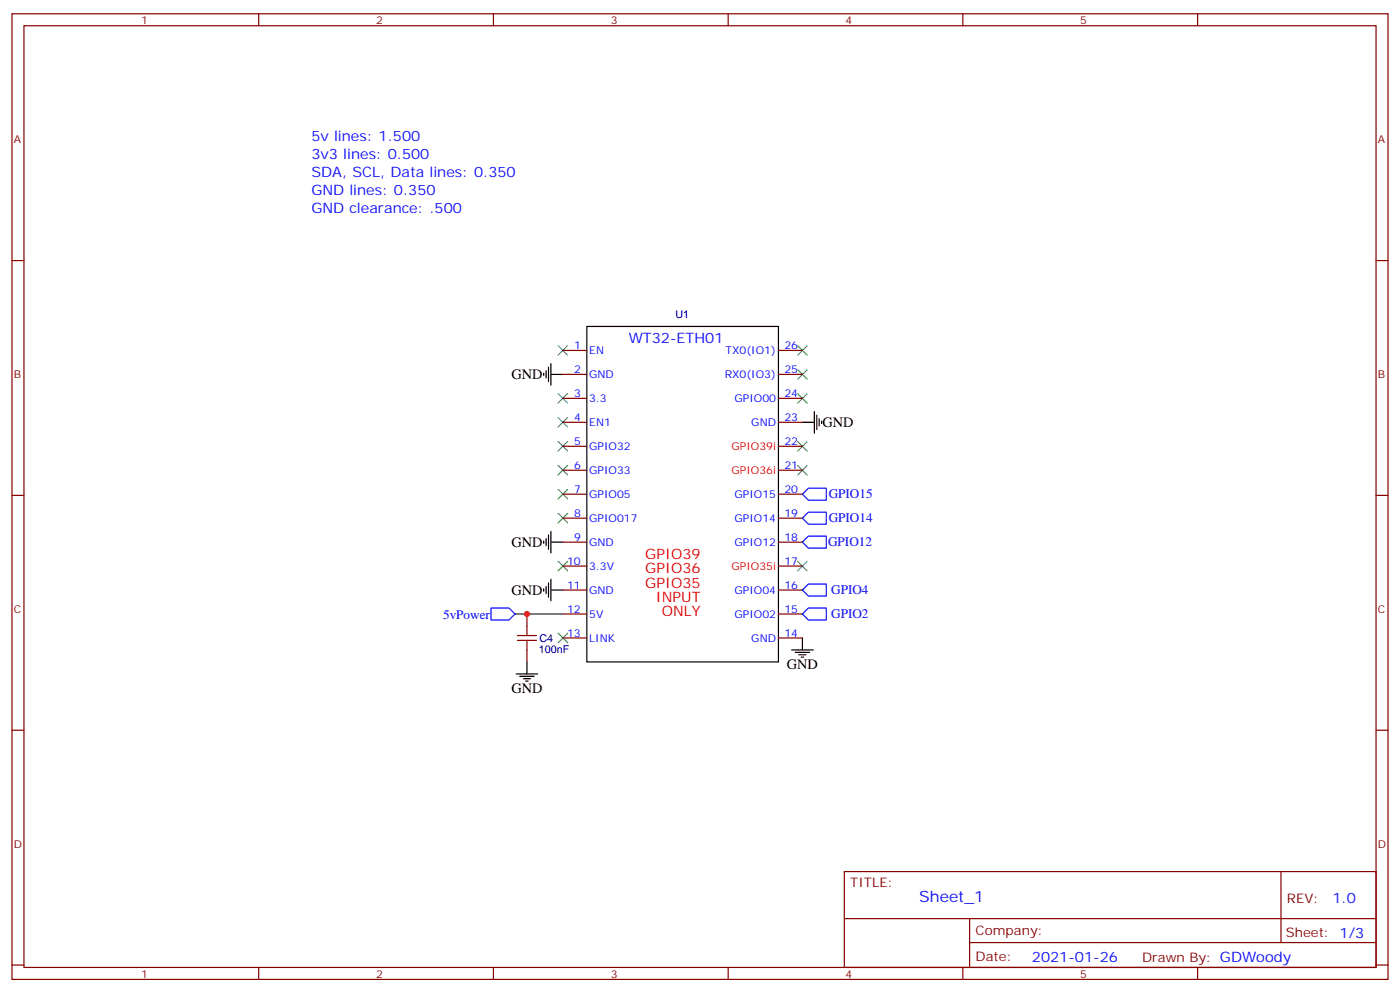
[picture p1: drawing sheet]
<svg xmlns="http://www.w3.org/2000/svg" width="412mm" height="292mm" viewBox="0 0 412 292" stroke-linecap="round" stroke-linejoin="round" font-family="sans-serif">
<g fill="none" stroke="#870000" stroke-width=".35">
<path d="M3.5 4.1h405.4v284.3h-405.4zM7.1 7.6h398.2v277.3h-398.2zM76.2 4.1v3.5M145.3 4.1v3.5M214.5 4.1v3.5M283.6 4.1v3.5M352.8 4.1v3.5M3.5 76.7h3.6M405.3 76.7h3.6M165.8 117.3h7.1M165.8 110.2h7.1M165.8 103.2h7.1"/>
<path d="M229.3 117.3h7.1M229.3 110.2h7.1M229.3 103.2h7.1M165.8 138.5h7.1M165.8 131.4h7.1M165.8 124.4h7.1M229.3 138.5h7.1M229.3 131.4h7.1M229.3 124.4h7.1M3.5 145.9h3.6M165.8 159.6h7.1M165.8 152.6h7.1"/>
<path d="M165.8 145.5h7.1M229.3 159.6h7.1M229.3 152.6h7.1M229.3 145.5h7.1M405.3 145.9h3.6M165.8 173.7h7.1M165.8 166.7h7.1M229.3 173.7h7.1M229.3 166.7h7.1M155.2 180.8v3.5M155.2 191.4v3.5M165.8 187.9h7.1"/>
<path d="M165.8 180.8h7.1M229.3 187.9h7.1M229.3 180.8h7.1M3.5 215h3.6M405.3 215h3.6M248.7 256.6h156.6v28.3h-156.6zM377.3 256.7v20.8M248.7 270.5h156.5M285.6 277.5h119.6M285.6 270.5v14.1M3.5 284.2h3.6M76.2 284.9v3.5"/>
<path d="M145.3 284.9v3.5M214.5 284.9v3.5M283.6 284.9v3.5M352.8 284.9v3.5M405.3 284.2h3.6"/>
</g>
<g fill="none" stroke="#000" stroke-width=".35">
<path d="M172.9 96.1h56.4v98.8h-56.4zM160.2 109.9v.7M160.9 109.2v2.1M161.6 108.1v4.3M162.3 110.2h3.5M162.3 107.1v6.3M236.4 124.4h3.5M239.9 121.2v6.3M240.6 122.2v4.3M241.3 123.3v2.1M242 124v.7M160.2 159.3v.7"/>
<path d="M160.9 158.6v2.1M161.6 157.5v4.2M162.3 156.5v6.3M162.3 159.6h3.5M160.2 173.4v.7M160.9 172.7v2.1M161.6 171.6v4.3M162.3 170.6v6.3M162.3 173.7h3.5M152 198.4h6.4M153.1 199.1h4.2M154.2 199.8h2.1"/>
<path d="M155.2 194.9v3.5M233.2 191.4h6.3M234.2 192.1h4.3M235.3 192.8h2.1M236 193.5h.7M236.4 187.9v3.5M154.9 200.6h.7"/>
</g>
<path d="M151.7 180.8h14.1" fill="none" stroke="#008700" stroke-width=".35"/>
<path d="M236.4 145.5l1.7-1.7h5.3v3.5h-5.3zM236.4 152.6l1.7-1.8h5.3v3.5h-5.3zM238.1 157.9h5.3v3.5h-5.3l-1.7-1.8zM144.6 179h5.3l1.8 1.8-1.8 1.8h-5.3zM238.1 172h5.3v3.5h-5.3l-1.7-1.8zM238.1 179h5.3v3.6h-5.3l-1.7-1.8z" fill="none" stroke="#00f" stroke-width=".35"/>
<g fill="none" stroke="#3c3" stroke-width=".35">
<path d="M164.4 101.8l2.8 2.8M164.4 115.9l2.8 2.8M167.2 101.8l-2.8 2.8M167.2 115.9l-2.8 2.8M234.9 101.8l2.9 2.8M234.9 108.8l2.9 2.9M234.9 115.9l2.9 2.8M237.8 101.8l-2.9 2.8M237.8 108.8l-2.9 2.9M237.8 115.9l-2.9 2.8M164.4 122.9l2.8 2.9M164.4 130l2.8 2.8"/>
<path d="M164.4 137.1l2.8 2.8M167.2 122.9l-2.8 2.9M167.2 130l-2.8 2.8M167.2 137.1l-2.8 2.8M234.9 130l2.9 2.8M234.9 137.1l2.9 2.8M237.8 130l-2.9 2.8M237.8 137.1l-2.9 2.8M164.4 144.1l2.8 2.8M164.4 151.2l2.8 2.8M167.2 144.1l-2.8 2.8M167.2 151.2l-2.8 2.8"/>
<path d="M164.4 165.3l2.8 2.8M167.2 165.3l-2.8 2.8M234.9 165.3l2.9 2.8M237.8 165.3l-2.9 2.8M164.4 186.4l2.8 2.9M167.2 186.4l-2.8 2.9"/>
</g>
<path d="M152.4 187.1h5.6M152.4 188.6h5.6M155.2 184.3v2.8M155.2 188.6v2.8" fill="none" stroke="#a10000" stroke-width=".35"/>
<circle cx="155.2" cy="180.8" r=".88" fill="#c00"/>
<text font-size="4.6" fill="#00f" x="270.8" y="265.7">Sheet_1</text>
<g font-size="4.2" fill="#00f">
<text x="91.7" y="41.5">5v lines: 1.500</text>
<text x="91.7" y="46.7">3v3 lines: 0.500</text>
<text x="91.7" y="52">SDA, SCL, Data lines: 0.350</text>
<text x="91.7" y="57.3">GND lines: 0.350</text>
<text x="91.7" y="62.6">GND clearance: .500</text>
<text x="185.2" y="101.1">WT32-ETH01</text>
<text x="392.5" y="265.9">1.0</text>
<text x="304" y="283.3">2021-01-26</text>
</g>
<g font-size="4.2">
<text x="150.7" y="111.7">GND</text>
<text x="242.3" y="125.8">GND</text>
<text x="150.7" y="161.1">GND</text>
<text x="150.7" y="175.2">GND</text>
<text x="231.8" y="197">GND</text>
<text x="150.6" y="204.1">GND</text>
</g>
<g font-size="4.2" fill="#f00">
<text x="190.1" y="164.6">GPIO39</text>
<text x="190.1" y="168.8">GPIO36</text>
<text x="190.1" y="173">GPIO35</text>
<text x="193.2" y="177.3">INPUT</text>
<text x="194.9" y="181.5">ONLY</text>
</g>
<g font-size="3.9" fill="#00f">
<text x="244.1" y="146.8">GPIO15</text>
<text x="244.1" y="153.8">GPIO14</text>
<text x="243.9" y="160.9">GPIO12</text>
<text x="244.9" y="175">GPIO4</text>
<text x="130.5" y="182.1">5vPower</text>
<text x="244.9" y="182.1">GPIO2</text>
</g>
<g font-size="3.9" fill="#800">
<text x="250.5" y="261.2">TITLE:</text>
<text x="379.1" y="265.9">REV:</text>
<text x="287.4" y="275.4">Company:</text>
<text x="378.7" y="276">Sheet: 1/3</text>
<text x="287.4" y="283.1">Date:</text>
<text x="336.4" y="283.2">Drawn By: GDWoody</text>
</g>
<g font-size="3.2" fill="#800">
<text x="41.6" y="7.1">1</text>
<text x="110.8" y="7.1">2</text>
<text x="179.9" y="7.1">3</text>
<text x="249.1" y="7.1">4</text>
<text x="318.2" y="7.1">5</text>
<text x="4.1" y="42.2">A</text>
<text x="405.9" y="42.2">A</text>
<text x="4.1" y="111.3">B</text>
<text x="405.9" y="111.3">B</text>
<text x="4.1" y="180.4">C</text>
<text x="405.9" y="180.4">C</text>
<text x="4.1" y="249.6">D</text>
<text x="405.9" y="249.6">D</text>
<text x="41.6" y="287.9">1</text>
<text x="110.8" y="287.9">2</text>
<text x="179.9" y="287.9">3</text>
<text x="249.1" y="287.9">4</text>
<text x="318.2" y="287.9">5</text>
</g>
<g font-size="3.2" fill="#000080">
<text x="199" y="93.8">U1</text>
<text x="158.9" y="189">C4</text>
<text x="158.7" y="192.2">100nF</text>
</g>
<g font-size="3.2" fill="#00f">
<text x="169.1" y="102.8">1</text>
<text x="173.6" y="104.2">EN</text>
<text x="213.7" y="104.2">TX0(IO1)</text>
<text x="231.1" y="102.8">26</text>
<text x="169.1" y="109.9">2</text>
<text x="173.6" y="111.3">GND</text>
<text x="213.5" y="111.3">RX0(IO3)</text>
<text x="231.1" y="109.9">25</text>
<text x="169.1" y="116.9">3</text>
<text x="173.6" y="118.4">3.3</text>
<text x="216.4" y="118.4">GPIO00</text>
<text x="231.1" y="116.9">24</text>
<text x="169.1" y="124">4</text>
<text x="173.6" y="125.4">EN1</text>
<text x="221.3" y="125.4">GND</text>
<text x="231.1" y="124">23</text>
<text x="169.1" y="131.1">5</text>
<text x="231.1" y="131.1">22</text>
<text x="173.6" y="132.5">GPIO32</text>
<text x="169.1" y="138.1">6</text>
<text x="173.6" y="139.5">GPIO33</text>
<text x="231.1" y="138.1">21</text>
<text x="169.1" y="145.2">7</text>
<text x="173.6" y="146.6">GPIO05</text>
<text x="216.4" y="146.6">GPIO15</text>
<text x="231.1" y="145.2">20</text>
<text x="169.1" y="152.2">8</text>
<text x="173.6" y="153.6">GPIO017</text>
<text x="216.4" y="153.6">GPIO14</text>
<text x="231.1" y="152.2">19</text>
<text x="169.1" y="159.3">9</text>
<text x="173.6" y="160.7">GND</text>
<text x="216.4" y="160.7">GPIO12</text>
<text x="231.1" y="159.3">18</text>
<text x="167.1" y="166.3">10</text>
<text x="173.6" y="167.7">3.3V</text>
<text x="231.1" y="166.3">17</text>
<text x="167.1" y="173.4">11</text>
<text x="231.1" y="173.4">16</text>
<text x="173.6" y="174.8">GND</text>
<text x="216.4" y="174.8">GPIO04</text>
<text x="167.1" y="180.4">12</text>
<text x="173.6" y="181.9">5V</text>
<text x="216.4" y="181.9">GPIO02</text>
<text x="231.1" y="180.4">15</text>
<text x="167.1" y="187.5">13</text>
<text x="173.6" y="188.9">LINK</text>
<text x="221.3" y="188.9">GND</text>
<text x="231.1" y="187.5">14</text>
</g>
<g font-size="3.2" fill="#f00">
<text x="215.5" y="132.5">GPIO39i</text>
<text x="215.5" y="139.5">GPIO36i</text>
<text x="215.5" y="167.7">GPIO35i</text>
</g>
</svg>
